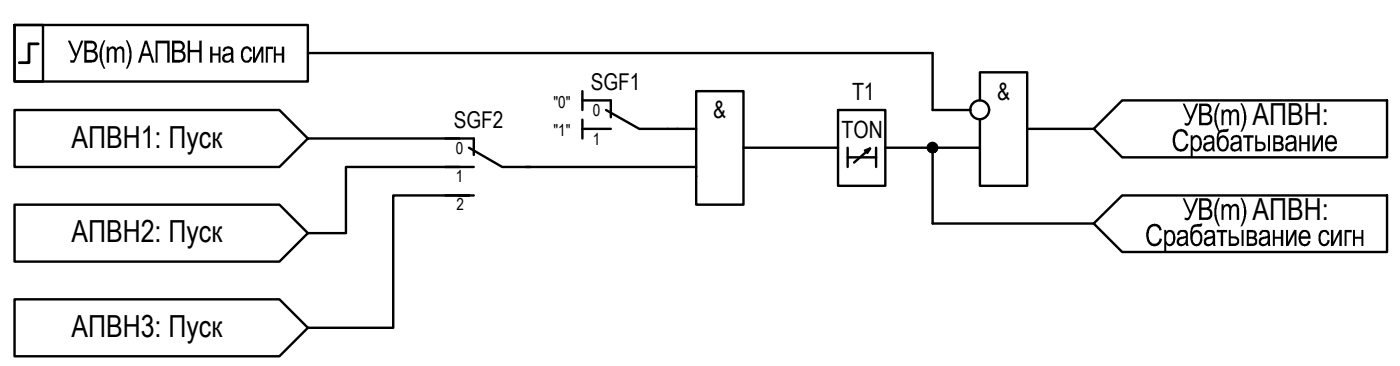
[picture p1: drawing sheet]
<svg xmlns="http://www.w3.org/2000/svg" width="148mm" height="39mm" viewBox="0 0 148 39" stroke-linecap="round" stroke-linejoin="round" font-family="sans-serif">
<g fill="none" stroke="#000" stroke-width=".25">
<path d="M1.5 2.6h3v6h-3zM1.5 2.6h31v6h-31zM32.5 14.6l-3 3h-28v-6h28l3 3h16M32.5 5.6h66M47 14.6h3.1v1.8M47 17.6h3.1M49.5 15.6l3.6 2h2.9M61.5 10.6h3v1.8M61.5 13.6h3M61.5 9.6v2M61.5 12.6v2M64 11.6l3.5 2h3"/>
<path d="M71.6 13.6h1.9M73.5 9.6h5v12h-5zM78.5 15.6h10M93.5 15.6h10M98.5 11.6h4M103.5 10.6v-3h5v12h-5v-7M108.5 13.6h7M118.5 10.6h28v6h-28l-3-3zM1.5 21.6h28l3 3-3 3h-28zM1.5 31.6h28l3 3-3 3h-28zM98.5 23.6h17M115.5 23.6l3-3h28v6h-28z"/>
<circle cx="98.5" cy="15.6" r=".49"/>
<circle cx="103.5" cy="11.6" r=".99"/>
</g>
<g fill="#000">
<path d="M13.3 4.2h.2l.4 1.1v1.1l-.4 .9-.2-.1 .3-.7 .1-.9-.1-.6zM19.8 4.3h.3v1h1v-1h.2v2.3h-.2v-1.1h-1v1.1h-.3zM22.2 4.9h.2v.7h.7v-.7h.2v1.7h-.2v-.7h-.7v.7h-.2zM25.6 5.1l.1-.1a.56 .56 0 0 1 .9 .4l-.2 .1a.34 .34 0 0 0-.4-.4 .34 .34 0 0 0-.3 .5v.2a.5 .5 0 0 0 .4 .6l.2-.1 .1-.3h.2v.2a.58 .58 0 0 1-.7 .4 .58 .58 0 0 1-.4-.7v-.5zM26.7 4.9h.2v1.3l.7-1.3h.2v1.7h-.2v-1.3l-.6 1.3h-.3zM28.1 4.9h.7v.3h-.5v1.4h-.2zM28.9 4.9h.2v.7h.7v-.7h.2v1.7h-.2v-.7h-.7v.7h-.2zM124.2 13.8l.3-.1a.75 .75 0 0 1 1 .6l-.2 .1a.56 .56 0 0 0-.7-.5 .56 .56 0 0 0-.4 .7v.5a.57 .57 0 0 0 .5 .6 .57 .57 0 0 0 .6-.5h.3l-.2 .5-.1 .1a.77 .77 0 0 1-.8 .1 .77 .77 0 0 1-.5-.6l-.1-.8 .1-.4zM131 10.9h.2l.3 .4 .2 .9-.1 .9-.4 .8h-.2l.4-.8v-1.1l-.2-.8zM131.3 14.3h1.1v.2h-.4v1.5h-.2v-1.5h-.5zM137.3 14.3h.2v.7h.6v-.7h.3v1.7h-.3v-.8h-.6v.8h-.2zM138.7 14.3h.2v1.2l.6-1.2h.3v1.7h-.3v-1.3l-.6 1.3h-.2z"/>
<path d="M121.3 24a.81 .81 0 0 1 .8-.4 .81 .81 0 0 1 .6 .7l-.2 .1a.56 .56 0 0 0-.7-.5 .56 .56 0 0 0-.4 .7v.5a.57 .57 0 0 0 .5 .6 .57 .57 0 0 0 .6-.5h.3l-.2 .5-.2 .2-.3 .1-.6-.1-.3-.4-.1-.5v-.5zM128.5 24.3h1.1v.2h-.4v1.5h-.2v-1.5h-.5zM131 20.9h.2l.2 .2 .3 1.1-.1 .9-.4 .8-.2-.1 .4-.8v-1l-.2-.8zM134.5 24.3h.2v.7h.6v-.7h.3v1.7h-.3v-.8h-.6v.8h-.2zM135.9 24.3h.2v1.2l.6-1.2h.3v1.7h-.3v-1.3l-.6 1.3h-.2zM139.5 24.4l.3-.1a.53 .53 0 0 1 .6 .5h-.2a.35 .35 0 0 0-.4-.3 .35 .35 0 0 0-.3 .4v.3a.49 .49 0 0 0 .5 .6l.1-.1 .1-.4 .3 .1-.1 .1a.59 .59 0 0 1-.7 .5 .59 .59 0 0 1-.4-.8v-.4zM140.6 24.3h.3v1.2l.6-1.2h.2v1.7h-.2v-1.3l-.6 1.3h-.3zM142 24.3h.8v.2h-.5v1.5h-.3zM142.9 24.3h.2v.7h.7v-.7h.2v1.7h-.2v-.8h-.7v.8h-.2z"/>
<path d="M23.6 5.1a.57 .57 0 0 1 .7-.2 .57 .57 0 0 1 .4 .6v.9v.2h-.2l-.1-.2a.51 .51 0 0 1-.9-.1 .51 .51 0 0 1 .6-.7 .28 .28 0 0 0 .3-.3 .28 .28 0 0 0-.4-.2l-.2 .1-.1 .2h-.2zM23.8 5.9a.3 .3 0 0 0 .1 .5 .3 .3 0 0 0 .4-.2h.1v-.4z"/>
<path d="M125.8 14.3h.2v.2a.52 .52 0 0 1 .6-.2 .52 .52 0 0 1 .3 .6l.1 .4-.2 .4a.53 .53 0 0 1-.8 .1v.8h-.2zM126.2 14.5a.92 .92 0 0 0 .1 1.3 .63 .63 0 0 0 .4-.9 .39 .39 0 0 0-.5-.4z"/>
<path d="M127.2 14.5a.59 .59 0 0 1 .6-.3 .59 .59 0 0 1 .5 .5v1.1l.1 .2h-.3l-.1-.2a.5 .5 0 0 1-.9-.1 .5 .5 0 0 1 .6-.7h.1a.24 .24 0 0 0 .3-.3 .24 .24 0 0 0-.3-.2h-.3l-.1 .3h-.3zM127.4 15.3a.31 .31 0 0 0 .1 .4 .31 .31 0 0 0 .4-.1l.2-.5z"/>
<path d="M128.7 13.9a1.12 1.12 0 0 1 .9-.3h.2a.5 .5 0 0 1-.7 .3v.1a.47 .47 0 0 0-.4 .5v.1a.55 .55 0 0 1 .7-.3 .55 .55 0 0 1 .4 .6v.5l-.2 .4a.59 .59 0 0 1-.7 .1 .59 .59 0 0 1-.3-.6l-.1-.9zM129 14.6l-.2 .2v.4a.43 .43 0 0 0 .1 .4 .43 .43 0 0 0 .5 .1l.2-.4a.55 .55 0 0 0-.5-.8z"/>
<path d="M130.1 14.4h.1a.57 .57 0 0 1 .7-.1 .57 .57 0 0 1 .3 .6v1.1h-.2l-.1-.2a.52 .52 0 0 1-.7 .2 .52 .52 0 0 1-.2-.7 .52 .52 0 0 1 .6-.3h.1a.22 .22 0 0 0 .2-.2 .22 .22 0 0 0-.1-.3 .36 .36 0 0 0-.6 .3h-.2zM130.4 15.3a.29 .29 0 0 0-.1 .4 .29 .29 0 0 0 .4 0l.2-.2v-.4z"/>
<path d="M132.6 14.3h.2v.7h.3a.51 .51 0 0 1 .6 .4 .51 .51 0 0 1-.5 .6h-.6zM132.8 15.2v.5h.3a.3 .3 0 0 0 .4-.2 .3 .3 0 0 0-.4-.3zM134 14.3h.2v1.7h-.2z"/>
<path d="M134.5 14.3h.5a.46 .46 0 0 1 .5 .2 .46 .46 0 0 1-.1 .6 .48 .48 0 0 1 .2 .5 .48 .48 0 0 1-.5 .4h-.6zM134.7 14.5v.5h.3a.25 .25 0 0 0 .3-.2 .25 .25 0 0 0-.3-.3zM134.7 15.2v.5h.4a.27 .27 0 0 0 .3-.2 .27 .27 0 0 0-.3-.3z"/>
<path d="M135.9 14.4h.1a.62 .62 0 0 1 .9 .2l.1 1.4h-.2l-.1-.2a.52 .52 0 0 1-.7 .2 .52 .52 0 0 1-.2-.7 .52 .52 0 0 1 .6-.3h.1a.22 .22 0 0 0 .2-.2 .22 .22 0 0 0-.1-.3 .36 .36 0 0 0-.6 .3h-.2zM136.2 15.3a.29 .29 0 0 0-.1 .4 .29 .29 0 0 0 .4 0l.2-.3v-.3z"/>
<path d="M140.1 14.5l.1-.1a.6 .6 0 0 1 .7-.1 .6 .6 0 0 1 .3 .7v.2h-1v.1a.38 .38 0 0 0 .3 .4 .38 .38 0 0 0 .4-.2l.1-.1 .2 .1a.63 .63 0 0 1-.8 .5 .63 .63 0 0 1-.4-.7zM140.3 14.6l-.1 .4h.8a.41 .41 0 0 0-.2-.4 .41 .41 0 0 0-.5 0z"/>
<path d="M123 24.3h.2v.2a.5 .5 0 0 1 .6-.2 .5 .5 0 0 1 .3 .5l.1 .5a.6 .6 0 0 1-.3 .6 .6 .6 0 0 1-.6 0l-.1-.1v.8h-.2zM123.5 24.5h-.1a.92 .92 0 0 0 .1 1.3 .53 .53 0 0 0 .4-.8 .45 .45 0 0 0-.4-.5z"/>
<path d="M124.4 24.5a.72 .72 0 0 1 1 0l.1 1.3 .1 .2h-.3v-.2a.52 .52 0 0 1-.9 .1 .52 .52 0 0 1 .2-.9l.4-.1a.24 .24 0 0 0 .3-.2 .24 .24 0 0 0-.3-.2 .38 .38 0 0 0-.4 .3h-.3zM124.6 25.3a.31 .31 0 0 0 .1 .5 .31 .31 0 0 0 .4-.2l.2-.5z"/>
<path d="M125.9 23.9a1 1 0 0 1 .9-.3h.2a.5 .5 0 0 1-.7 .3v.1a.5 .5 0 0 0-.3 .6 .58 .58 0 0 1 .7-.2 .58 .58 0 0 1 .3 .7v.5l-.2 .2a.59 .59 0 0 1-.7 .1 .59 .59 0 0 1-.3-.6l-.1-.9zM126.2 24.6l-.2 .2v.4a.45 .45 0 0 0 .1 .4 .45 .45 0 0 0 .5 .1l.2-.2v-.2a.49 .49 0 0 0-.1-.6 .49 .49 0 0 0-.5-.1z"/>
<path d="M127.3 24.4a.72 .72 0 0 1 1 .1l.1 1.5h-.2v-.2h-.1a.52 .52 0 0 1-.9-.1 .52 .52 0 0 1 .6-.7 .28 .28 0 0 0 .3-.3 .28 .28 0 0 0-.4-.2l-.2 .1-.1 .2h-.2zM127.6 25.2a.3 .3 0 0 0-.1 .5 .3 .3 0 0 0 .5-.1l.1-.1v-.4z"/>
<path d="M129.8 24.3h.2v.6h.3a.51 .51 0 0 1 .6 .5 .51 .51 0 0 1-.5 .6h-.6zM130 25.2v.5h.3a.3 .3 0 0 0 .4-.2 .3 .3 0 0 0-.4-.3zM131.2 24.3h.2v1.7h-.2z"/>
<path d="M131.7 24.3h.5a.46 .46 0 0 1 .5 .2 .46 .46 0 0 1-.1 .6 .48 .48 0 0 1 .2 .5 .48 .48 0 0 1-.5 .4h-.6zM131.9 24.5v.5h.3a.25 .25 0 0 0 .3-.2 .25 .25 0 0 0-.3-.3zM131.9 25.2v.5h.4a.24 .24 0 0 0 .3-.2 .24 .24 0 0 0-.3-.3z"/>
<path d="M133.2 24.4l.2-.1a.52 .52 0 0 1 .8 .6v1.1h-.2v-.2l-.3 .1a.5 .5 0 0 1-.7-.3 .5 .5 0 0 1 .6-.6 .28 .28 0 0 0 .3-.3 .28 .28 0 0 0-.4-.2l-.2 .1-.1 .2h-.2zM133.4 25.2a.3 .3 0 0 0-.1 .5 .3 .3 0 0 0 .5-.1l.1-.2v-.3z"/>
<path d="M137.3 24.5l.1-.1a.6 .6 0 0 1 .7-.1 .6 .6 0 0 1 .3 .6v.3h-1l.1 .2a.36 .36 0 0 0 .3 .4 .36 .36 0 0 0 .4-.4l.2 .1a.65 .65 0 0 1-.7 .5 .65 .65 0 0 1-.5-.8zM137.6 24.5l-.2 .4h.8a.4 .4 0 0 0-.6-.4z"/>
</g>
<!-- layer: 0 -->
<g fill="none" stroke="#000" stroke-width=".25">
<path d="M48.5 17.6h-12v7h-4M55.6 17.6h17.9M70.5 13.6h1.1M88.5 11.6h5v8h-5zM89.5 15.6v2M89.5 16.6h3.1M91.4 15.9l.5-.2-1.7 1.5M91.9 15.7l-.3 .4M92.6 15.6v2M98.5 5.6v6M98.5 15.6v8M47 20.6h3.1"/>
<path d="M48.5 20.6h1h-8v14h-9"/>
</g>
<path d="M4 4.6h-.9v2h-1.1" fill="none" stroke="#000" stroke-width=".3"/>
<g fill="#000" stroke="#000" stroke-width=".11">
<path d="M98.4 16.1h.2zM98.5 15.1h.1z"/>
<path d="M98.4 16.1h.2zM98.5 16.1h.1z"/>
<path d="M98.5 15.1h.1zM98.4 15.1h.2z"/>
<path d="M98.4 15.1h.2zM98.4 15.1h.2z"/>
<path d="M98.4 15.1h.3zM98.4 15.1h.3z"/>
<path d="M98.4 16.1h.2zM98.4 16.1h.2z"/>
<path d="M98.4 15.1l.3 .1zM98.4 15.1l.3 .1z"/>
<path d="M98.4 16.1h.3zM98.4 16.1h.2z"/>
<path d="M98.4 15.2h.4zM98.3 15.2h.5z"/>
<path d="M98.4 16.1h.3zM98.4 16.1h.3z"/>
<path d="M98.3 15.2h.5zM98.3 15.2h.5z"/>
<path d="M98.3 16.1h.5zM98.3 16.1h.4z"/>
<path d="M98.3 15.2h.6zM98.2 15.2h.7z"/>
<path d="M98.3 16h.5zM98.3 16l.5 .1z"/>
<path d="M98.2 15.2l.7 .1zM98.2 15.2l.7 .1z"/>
<path d="M98.2 16h.7zM98.2 16h.7z"/>
<path d="M98.2 16h.7zM98.2 16h.6z"/>
<path d="M98.2 15.3h.7zM98.2 15.3h.7z"/>
<path d="M98.2 15.3h.7zM98.2 15.3h.7z"/>
<path d="M98.2 15.9h.7zM98.2 15.9l.7 .1z"/>
<path d="M98.1 15.3h.8zM98.1 15.3h.8z"/>
<path d="M98.1 15.3l.9 .1zM98.1 15.3l.9 .1z"/>
<path d="M98.1 15.9h.8zM98.1 15.9h.8z"/>
<path d="M98.1 15.9h.8zM98.1 15.9h.8z"/>
<path d="M98.1 15.4h.9zM98.1 15.4h.9z"/>
<path d="M98.1 15.4l.9 .1zM98.1 15.4l.9 .1z"/>
<path d="M98.1 15.5h.9zM98.1 15.5h.9z"/>
<path d="M98.1 15.8h.9zM98.1 15.8h.9z"/>
<path d="M98.1 15.8h.9zM98.1 15.8h.9z"/>
<path d="M98.1 15.8h.9zM98.1 15.8l.8 .1z"/>
<path d="M98.1 15.5h.9zM98.1 15.5h.9zM98.1 15.5h.9zM98.1 15.5h.9z"/>
<path d="M98.1 15.5l.9 .1zM98.1 15.5l.9 .1z"/>
<path d="M98 15.6h1zM98 15.6h1z"/>
<path d="M98.1 15.6l.9 .1zM98.1 15.6l.9 .1z"/>
<path d="M98.1 15.7h.9zM98.1 15.7h.9z"/>
<path d="M98.1 15.7h.9zM98.1 15.7l.9 .1z"/>
</g>
<g font-size="3.2">
<text x="7.2" y="6.6">УВ (m)</text>
<text x="14.6" y="6.6">АПВН на сигн</text>
<text x="7.5" y="15.6">АПВН1: Пуск</text>
<text x="124.9" y="13.2">УВ (m)</text>
<text x="132.3" y="13.2">АПВН:</text>
<text x="124.9" y="23.2">УВ (m)</text>
<text x="132.3" y="23.2">АПВН:</text>
<text x="7.5" y="25.6">АПВН2: Пуск</text>
<text x="7.5" y="35.6">АПВН3: Пуск</text>
</g>
<g font-size="2.5">
<text x="90" y="10.5">T1</text>
<text x="105.3" y="10.5">&amp;</text>
<text x="75.3" y="12.5">&amp;</text>
<text x="88.9" y="14.5">TON</text>
</g>
<g font-size="2.4">
<text x="62.4" y="9.5">SGF1</text>
<text x="47.9" y="13.5">SGF2</text>
</g>
<g font-size="1.7">
<text x="58.5" y="11.4">&quot;0&quot;</text>
<text x="48.1" y="16.2">0</text>
<text x="58.5" y="14.4">&quot;1&quot;</text>
<text x="62.6" y="12.2">0</text>
<text x="62.6" y="15.3">1</text>
<text x="48.1" y="19.2">1</text>
<text x="48.2" y="22.2">2</text>
</g>
</svg>
